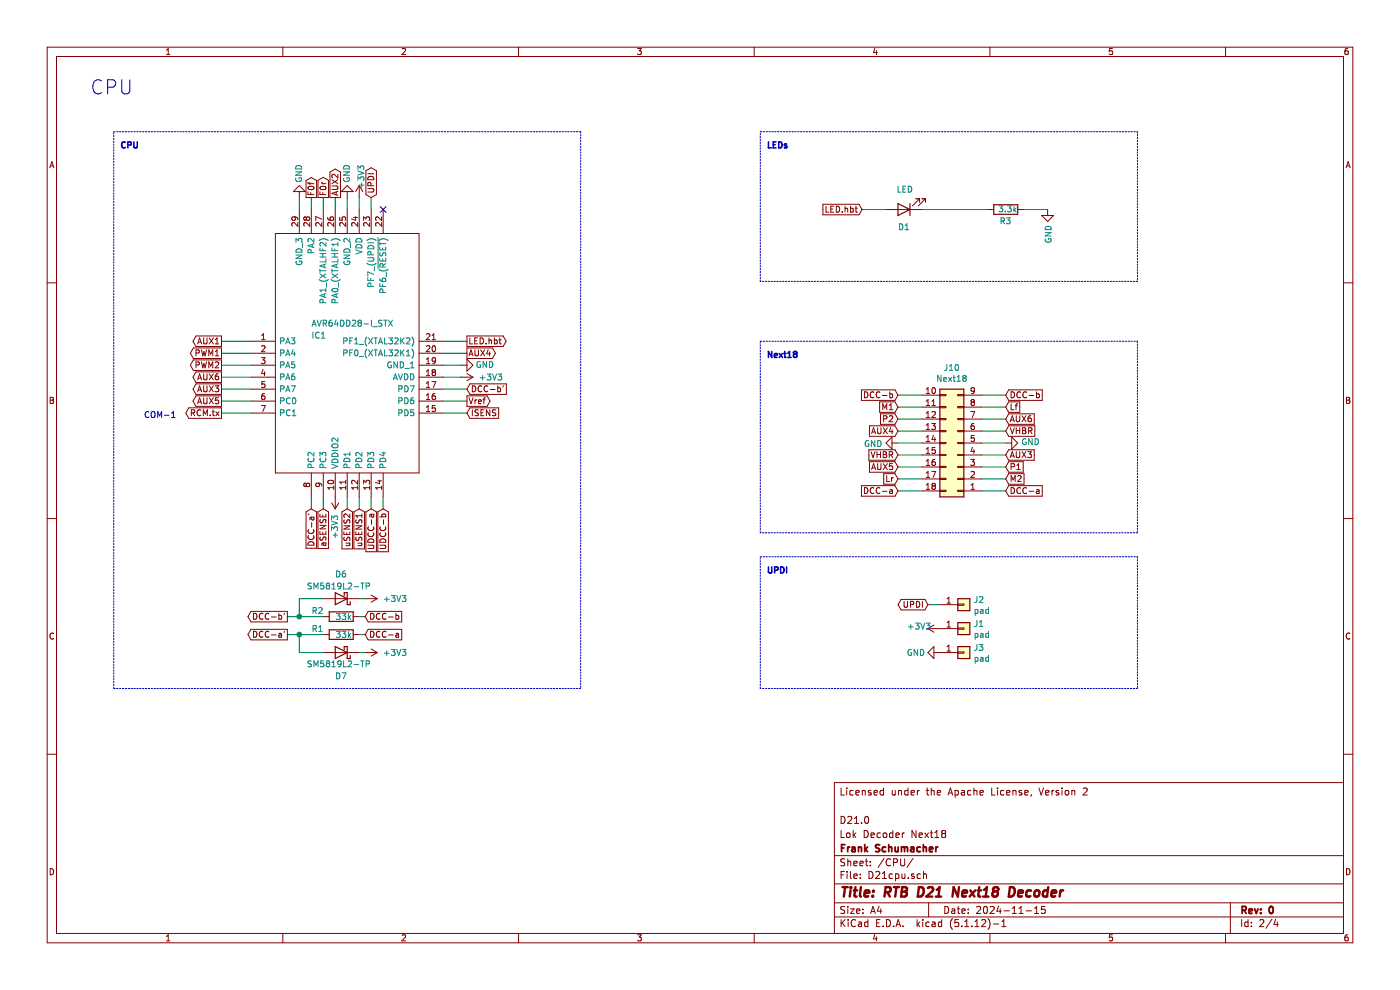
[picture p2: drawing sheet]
EESchema Schematic File Version 4
EELAYER 30 0
EELAYER END
$Descr A4 11693 8268
encoding utf-8
Sheet 2 4
Title "RTB D21 Next18 Decoder"
Date "2024-11-15"
Rev "0"
Comp "Frank Schumacher"
Comment1 "Lok Decoder Next18"
Comment2 "D21.0"
Comment3 ""
Comment4 "Licensed under the Apache License, Version 2"
$EndDescr
Text Notes 750  800  0    118  ~ 0
CPU
$Comp
L power:+3V3 #PWR0101
U 1 1
P 3000 1650
F 0 "#PWR0101" H 3000 1500 50  0001 C CNN
F 1 "+3V3" V 3015 1823 50  0000 C CNN
F 2 "" H 3000 1650 50  0001 C CNN
F 3 "" H 3000 1650 50  0001 C CNN
	1    3000 1650
	1    0    0    -1  
$EndComp
Text GLabel 7750 5050 0    50   BiDi ~ 0
UPDI
Wire Wire Line
	7750 5050 7850 5050
Text GLabel 7500 3300 0    50   Input ~ 0
DCC-b
Text GLabel 7500 4100 0    50   Input ~ 0
DCC-a
Text GLabel 7500 3400 0    50   Input ~ 0
M1
Text GLabel 8400 4000 2    50   Input ~ 0
M2
Text GLabel 7500 4000 0    50   Input ~ 0
Lr
Text GLabel 8400 3400 2    50   Input ~ 0
Lf
Wire Notes Line
	950  1100 4850 1100
Wire Notes Line
	4850 1100 4850 5750
Wire Notes Line
	4850 5750 950  5750
Wire Notes Line
	950  5750 950  1100
Wire Notes Line
	6350 1100 9500 1100
Wire Notes Line
	9500 1100 9500 2350
Wire Notes Line
	9500 2350 6350 2350
Wire Notes Line
	6350 2350 6350 1100
Wire Notes Line
	6350 2850 9500 2850
Wire Notes Line
	9500 2850 9500 4450
Wire Notes Line
	9500 4450 6350 4450
Wire Notes Line
	6350 4450 6350 2850
Wire Notes Line
	6350 4650 9500 4650
Wire Notes Line
	9500 4650 9500 5750
Wire Notes Line
	9500 5750 6350 5750
Wire Notes Line
	6350 5750 6350 4650
Text Notes 6400 4800 0    50   ~ 10
UPDI
Text Notes 6400 3000 0    50   ~ 10
Next18
Text Notes 6400 1250 0    50   ~ 10
LEDs
Text Notes 1000 1250 0    50   ~ 10
CPU
Wire Wire Line
	8550 1750 8750 1750
$Comp
L power:GND #PWR0102
U 1 1
P 8750 1750
F 0 "#PWR0102" H 8750 1500 50  0001 C CNN
F 1 "GND" V 8755 1622 50  0000 R CNN
F 2 "" H 8750 1750 50  0001 C CNN
F 3 "" H 8750 1750 50  0001 C CNN
	1    8750 1750
	1    0    0    -1  
$EndComp
$Comp
L Device:LED D1
U 1 1
P 7550 1750
F 0 "D1" H 7550 1900 50  0000 C CNN
F 1 "LED" H 7543 1586 50  0000 C CNN
F 2 "LED_SMD:LED_0402_1005Metric" H 7550 1750 50  0001 C CNN
F 3 "~" H 7550 1750 50  0001 C CNN
	1    7550 1750
	-1   0    0    1   
$EndComp
$Comp
L Device:R R3
U 1 1
P 8400 1750
F 0 "R3" V 8300 1700 50  0000 L CNN
F 1 "3.3k" V 8400 1650 50  0000 L CNN
F 2 "Resistor_SMD:R_0402_1005Metric" V 8330 1750 50  0001 C CNN
F 3 "~" H 8400 1750 50  0001 C CNN
	1    8400 1750
	0    -1   -1   0   
$EndComp
Text GLabel 7200 1750 0    50   Input ~ 0
LED.hbt
Wire Wire Line
	7200 1750 7400 1750
Wire Wire Line
	7700 1750 8250 1750
Wire Wire Line
	3850 3150 3700 3150
$Comp
L power:+3V3 #PWR0103
U 1 1
P 3850 3150
F 0 "#PWR0103" H 3850 3000 50  0001 C CNN
F 1 "+3V3" V 3850 3400 50  0000 C CNN
F 2 "" H 3850 3150 50  0001 C CNN
F 3 "" H 3850 3150 50  0001 C CNN
	1    3850 3150
	0    1    1    0   
$EndComp
Wire Wire Line
	2700 1750 2700 1650
Wire Wire Line
	2800 1750 2800 1650
Wire Wire Line
	3200 4150 3200 4250
Wire Wire Line
	3100 1650 3100 1750
$Comp
L RTB:AVR64DD28-I_STX IC1
U 1 1
P 2100 2850
F 0 "IC1" H 2600 2900 50  0000 L CNN
F 1 "AVR64DD28-I_STX" H 2600 3000 50  0000 L CNN
F 2 "Package_DFN_QFN:QFN-28-1EP_4x4mm_P0.4mm_EP2.3x2.3mm" H 3550 3750 50  0001 L CNN
F 3 "https://ww1.microchip.com/downloads/aemDocuments/documents/MCU08/ProductDocuments/DataSheets/AVR64DD32-28-Prelim-DataSheet-DS40002315B.pdf" H 3550 3650 50  0001 L CNN
F 4 "8-bit Microcontrollers - MCU 64KB, 8KB RAM, 28p, 24MHz, MVIO, 12b ADC, ZCD, DAC, 2xUART, SPI, TWI" H 3550 3550 50  0001 L CNN "Description"
F 5 "1" H 3550 3450 50  0001 L CNN "Height"
F 6 "494-AVR64DD28-I/STX" H 3550 3350 50  0001 L CNN "Mouser Part Number"
F 7 "https://www.mouser.co.uk/ProductDetail/Microchip-Technology/AVR64DD28-I-STX?qs=tlsG%2FOw5FFjDVF9O6As67Q%3D%3D" H 3550 3250 50  0001 L CNN "Mouser Price/Stock"
F 8 "Microchip" H 3550 3150 50  0001 L CNN "Manufacturer_Name"
F 9 "AVR64DD28-I/STX" H 3550 3050 50  0001 L CNN "Manufacturer_Part_Number"
	1    2100 2850
	1    0    0    -1  
$EndComp
Wire Wire Line
	3900 3450 3700 3450
Text GLabel 3900 3350 2    50   Output ~ 0
Vref
Text GLabel 2700 1650 1    50   Output ~ 0
F0r
Text GLabel 2600 1650 1    50   Output ~ 0
F0f
Text GLabel 1850 3450 0    50   Output ~ 0
RCM.tx
Wire Wire Line
	2100 2850 1850 2850
Wire Wire Line
	3700 3350 3900 3350
Wire Wire Line
	1850 3450 2100 3450
Text GLabel 3200 4250 3    50   Input ~ 0
UDCC-b
Wire Wire Line
	2600 1750 2600 1650
$Comp
L Device:R R2
U 1 1
P 2850 5150
F 0 "R2" V 2800 4900 50  0000 L CNN
F 1 "33k" V 2850 5100 50  0000 L CNN
F 2 "Resistor_SMD:R_0402_1005Metric" V 2780 5150 50  0001 C CNN
F 3 "~" H 2850 5150 50  0001 C CNN
	1    2850 5150
	0    1    1    0   
$EndComp
Wire Wire Line
	3000 4150 3000 4250
Wire Wire Line
	2900 4250 2900 4150
Text GLabel 2900 4250 3    50   Input ~ 0
uSENS2
Text GLabel 3000 4250 3    50   Input ~ 0
uSENS1
Wire Wire Line
	3100 4150 3100 4250
Text GLabel 3900 3450 2    50   Input ~ 0
ISENS
Wire Wire Line
	2100 3050 1850 3050
Text GLabel 1850 2950 0    50   Output ~ 0
PWM1
Text GLabel 1850 3050 0    50   Output ~ 0
PWM2
Text GLabel 3050 5300 2    50   Input ~ 0
DCC-a
Text GLabel 3050 5150 2    50   Input ~ 0
DCC-b
Text GLabel 3100 4250 3    50   Input ~ 0
UDCC-a
Text GLabel 3100 1650 1    50   BiDi ~ 0
UPDI
Wire Wire Line
	1850 2950 2100 2950
$Comp
L Device:R R1
U 1 1
P 2850 5300
F 0 "R1" V 2800 5050 50  0000 L CNN
F 1 "33k" V 2850 5250 50  0000 L CNN
F 2 "Resistor_SMD:R_0402_1005Metric" V 2780 5300 50  0001 C CNN
F 3 "~" H 2850 5300 50  0001 C CNN
	1    2850 5300
	0    1    1    0   
$EndComp
Text Notes 1200 3500 0    50   ~ 0
COM-1
Text GLabel 3900 2850 2    50   Output ~ 0
LED.hbt
Wire Wire Line
	3700 2950 3900 2950
Wire Wire Line
	3000 1650 3000 1750
$Comp
L power:GND #PWR0106
U 1 1
P 2900 1650
F 0 "#PWR0106" H 2900 1400 50  0001 C CNN
F 1 "GND" V 2900 1450 50  0000 C CNN
F 2 "" H 2900 1650 50  0001 C CNN
F 3 "" H 2900 1650 50  0001 C CNN
	1    2900 1650
	-1   0    0    1   
$EndComp
Wire Wire Line
	2900 1650 2900 1750
$Comp
L power:GND #PWR0108
U 1 1
P 2500 1650
F 0 "#PWR0108" H 2500 1400 50  0001 C CNN
F 1 "GND" V 2500 1450 50  0000 C CNN
F 2 "" H 2500 1650 50  0001 C CNN
F 3 "" H 2500 1650 50  0001 C CNN
	1    2500 1650
	-1   0    0    1   
$EndComp
Wire Wire Line
	2500 1650 2500 1750
$Comp
L power:+3V3 #PWR0109
U 1 1
P 2800 4150
F 0 "#PWR0109" H 2800 4000 50  0001 C CNN
F 1 "+3V3" V 2800 4400 50  0000 C CNN
F 2 "" H 2800 4150 50  0001 C CNN
F 3 "" H 2800 4150 50  0001 C CNN
	1    2800 4150
	-1   0    0    1   
$EndComp
Text GLabel 8400 3600 2    50   Input ~ 0
VHBR
$Comp
L Connector_Generic:Conn_01x01 J2
U 1 1
P 8050 5050
F 0 "J2" H 8130 5092 50  0000 L CNN
F 1 "pad" H 8130 5001 50  0000 L CNN
F 2 "RTB:DummyNet-Connector" H 8050 5050 50  0001 C CNN
F 3 "~" H 8050 5050 50  0001 C CNN
	1    8050 5050
	1    0    0    -1  
$EndComp
$Comp
L Connector_Generic:Conn_01x01 J3
U 1 1
P 8050 5450
F 0 "J3" H 8130 5492 50  0000 L CNN
F 1 "pad" H 8130 5401 50  0000 L CNN
F 2 "RTB:DummyNet-Connector" H 8050 5450 50  0001 C CNN
F 3 "~" H 8050 5450 50  0001 C CNN
	1    8050 5450
	1    0    0    -1  
$EndComp
$Comp
L power:GND #PWR0111
U 1 1
P 7850 5450
F 0 "#PWR0111" H 7850 5200 50  0001 C CNN
F 1 "GND" V 7850 5250 50  0000 C CNN
F 2 "" H 7850 5450 50  0001 C CNN
F 3 "" H 7850 5450 50  0001 C CNN
	1    7850 5450
	0    1    1    0   
$EndComp
Text GLabel 2700 4250 3    50   Input ~ 0
aSENSE
Wire Wire Line
	2700 4150 2700 4250
Text GLabel 2800 1650 1    50   Output ~ 0
AUX2
Text GLabel 1850 2850 0    50   Output ~ 0
AUX1
Text GLabel 8400 3800 2    50   Input ~ 0
AUX3
NoConn ~ 3200 1750
Wire Wire Line
	2100 3250 1850 3250
Text GLabel 1850 3250 0    50   Output ~ 0
AUX3
Text GLabel 8400 3900 2    50   Input ~ 0
P1
Text GLabel 7500 3500 0    50   Input ~ 0
P2
Wire Wire Line
	3700 2850 3900 2850
Text GLabel 3900 2950 2    50   Output ~ 0
AUX4
Text GLabel 7500 3600 0    50   Input ~ 0
AUX4
$Comp
L Connector_Generic:Conn_02x09_Counter_Clockwise J10
U 1 1
P 8000 3700
F 0 "J10" H 8050 3075 50  0000 C CNN
F 1 "Next18" H 8050 3166 50  0000 C CNN
F 2 "RTB:AXK6F16347YG" H 8000 3700 50  0001 C CNN
F 3 "~" H 8000 3700 50  0001 C CNN
	1    8000 3700
	-1   0    0    1   
$EndComp
Wire Wire Line
	7500 4100 7700 4100
Wire Wire Line
	7700 4000 7500 4000
Wire Wire Line
	7700 3900 7500 3900
Wire Wire Line
	8200 4100 8400 4100
Text GLabel 8400 4100 2    50   Input ~ 0
DCC-a
Wire Wire Line
	7700 3300 7500 3300
Wire Wire Line
	8200 3300 8400 3300
Text GLabel 8400 3300 2    50   Input ~ 0
DCC-b
$Comp
L power:GND #PWR0110
U 1 1
P 7500 3700
F 0 "#PWR0110" H 7500 3450 50  0001 C CNN
F 1 "GND" V 7505 3572 50  0000 R CNN
F 2 "" H 7500 3700 50  0001 C CNN
F 3 "" H 7500 3700 50  0001 C CNN
	1    7500 3700
	0    1    1    0   
$EndComp
Wire Wire Line
	7500 3700 7700 3700
Wire Wire Line
	8200 3700 8400 3700
$Comp
L power:GND #PWR0117
U 1 1
P 8400 3700
F 0 "#PWR0117" H 8400 3450 50  0001 C CNN
F 1 "GND" V 8405 3572 50  0000 R CNN
F 2 "" H 8400 3700 50  0001 C CNN
F 3 "" H 8400 3700 50  0001 C CNN
	1    8400 3700
	0    -1   -1   0   
$EndComp
Wire Wire Line
	7700 3800 7500 3800
Wire Wire Line
	8200 3600 8400 3600
Text GLabel 7500 3800 0    50   Input ~ 0
VHBR
Wire Wire Line
	7500 3400 7700 3400
Wire Wire Line
	8200 4000 8400 4000
Wire Wire Line
	8200 3400 8400 3400
Wire Wire Line
	7700 3500 7500 3500
Wire Wire Line
	8200 3500 8400 3500
Wire Wire Line
	8200 3800 8400 3800
Wire Wire Line
	8200 3900 8400 3900
Wire Wire Line
	7700 3600 7500 3600
Text GLabel 8400 3500 2    50   Input ~ 0
AUX6
Text GLabel 7500 3900 0    50   Input ~ 0
AUX5
Wire Wire Line
	1850 3150 2100 3150
Text GLabel 1850 3350 0    50   Output ~ 0
AUX5
Text GLabel 1850 3150 0    50   Output ~ 0
AUX6
Wire Wire Line
	2100 3350 1850 3350
$Comp
L Connector_Generic:Conn_01x01 J1
U 1 1
P 8050 5250
F 0 "J1" H 8130 5292 50  0000 L CNN
F 1 "pad" H 8130 5201 50  0000 L CNN
F 2 "RTB:DummyNet-Connector" H 8050 5250 50  0001 C CNN
F 3 "~" H 8050 5250 50  0001 C CNN
	1    8050 5250
	1    0    0    -1  
$EndComp
$Comp
L power:+3V3 #PWR0118
U 1 1
P 7850 5250
F 0 "#PWR0118" H 7850 5100 50  0001 C CNN
F 1 "+3V3" V 7865 5423 50  0000 C CNN
F 2 "" H 7850 5250 50  0001 C CNN
F 3 "" H 7850 5250 50  0001 C CNN
	1    7850 5250
	0    -1   -1   0   
$EndComp
$Comp
L Device:D_Schottky D?
U 1 1
P 2850 5000
AR Path="/5CA7768A/672AA015" Ref="D?"  Part="1" 
AR Path="/5B6C6B9D/672AA015" Ref="D6"  Part="1" 
F 0 "D6" H 2800 4800 50  0000 L CNN
F 1 "SM5819L2-TP" H 2600 4900 50  0000 L CNN
F 2 "RTB:SM5819L2TP" H 2850 5000 50  0001 C CNN
F 3 "~" H 2850 5000 50  0001 C CNN
	1    2850 5000
	-1   0    0    1   
$EndComp
$Comp
L power:+3V3 #PWR0120
U 1 1
P 3050 5000
F 0 "#PWR0120" H 3050 4850 50  0001 C CNN
F 1 "+3V3" V 3050 5250 50  0000 C CNN
F 2 "" H 3050 5000 50  0001 C CNN
F 3 "" H 3050 5000 50  0001 C CNN
	1    3050 5000
	0    1    1    0   
$EndComp
Wire Wire Line
	3700 3050 3850 3050
$Comp
L power:GND #PWR0104
U 1 1
P 3850 3050
F 0 "#PWR0104" H 3850 2800 50  0001 C CNN
F 1 "GND" V 3850 2850 50  0000 C CNN
F 2 "" H 3850 3050 50  0001 C CNN
F 3 "" H 3850 3050 50  0001 C CNN
	1    3850 3050
	0    -1   -1   0   
$EndComp
Wire Wire Line
	3700 3250 3900 3250
Wire Wire Line
	3000 5150 3050 5150
Wire Wire Line
	2700 5000 2500 5000
Wire Wire Line
	2500 5000 2500 5150
Wire Wire Line
	2500 5150 2700 5150
Text GLabel 2400 5150 0    50   Output ~ 0
DCC-b'
Wire Wire Line
	2400 5150 2500 5150
Connection ~ 2500 5150
Text GLabel 3900 3250 2    50   Input ~ 0
DCC-b'
Text GLabel 2400 5300 0    50   Output ~ 0
DCC-a'
Wire Wire Line
	2400 5300 2500 5300
Wire Wire Line
	3050 5300 3000 5300
Text GLabel 2600 4250 3    50   Input ~ 0
DCC-a'
Wire Wire Line
	2600 4150 2600 4250
$Comp
L Device:D_Schottky D?
U 1 1
P 2850 5450
AR Path="/5CA7768A/672EB9EB" Ref="D?"  Part="1" 
AR Path="/5B6C6B9D/672EB9EB" Ref="D7"  Part="1" 
F 0 "D7" H 2800 5650 50  0000 L CNN
F 1 "SM5819L2-TP" H 2600 5550 50  0000 L CNN
F 2 "RTB:SM5819L2TP" H 2850 5450 50  0001 C CNN
F 3 "~" H 2850 5450 50  0001 C CNN
	1    2850 5450
	-1   0    0    1   
$EndComp
Wire Wire Line
	2500 5300 2500 5450
Wire Wire Line
	2500 5450 2700 5450
Connection ~ 2500 5300
Wire Wire Line
	2500 5300 2700 5300
Wire Wire Line
	3000 5000 3050 5000
$Comp
L power:+3V3 #PWR0121
U 1 1
P 3050 5450
F 0 "#PWR0121" H 3050 5300 50  0001 C CNN
F 1 "+3V3" V 3050 5700 50  0000 C CNN
F 2 "" H 3050 5450 50  0001 C CNN
F 3 "" H 3050 5450 50  0001 C CNN
	1    3050 5450
	0    1    1    0   
$EndComp
Wire Wire Line
	3000 5450 3050 5450
$EndSCHEMATC
